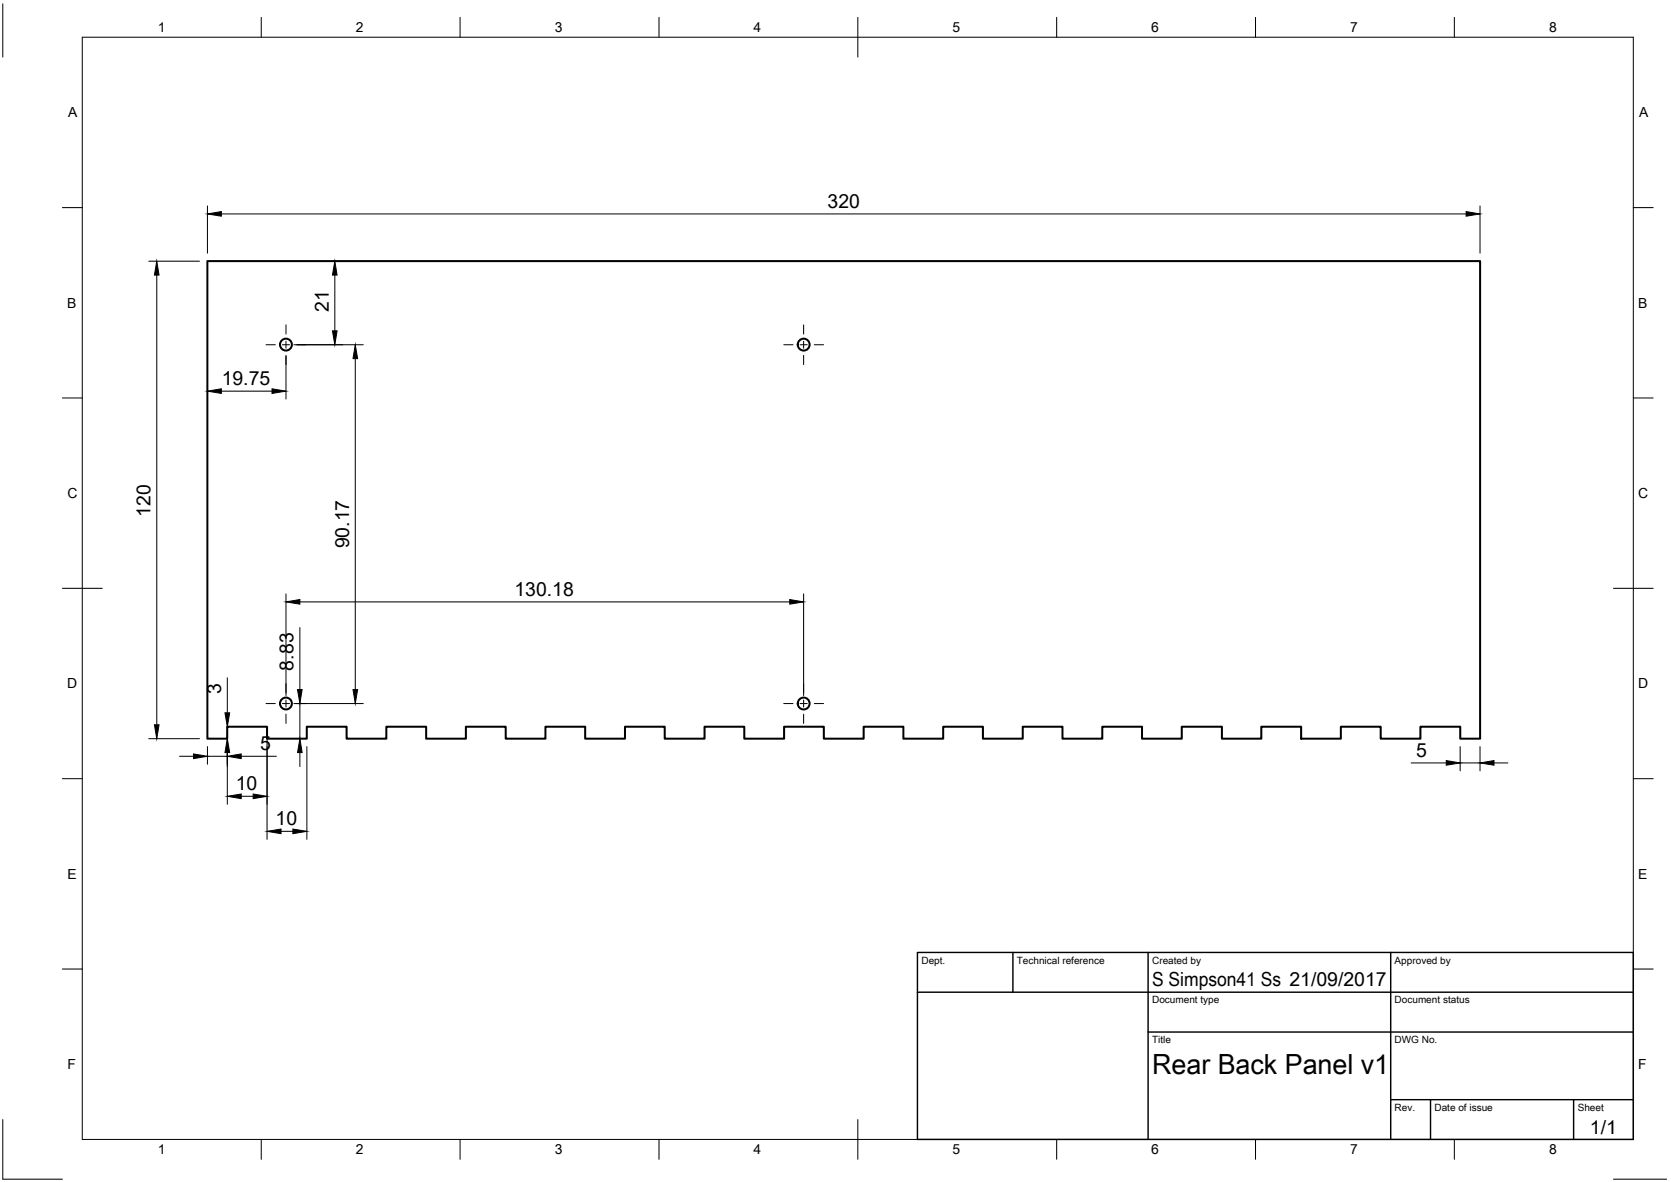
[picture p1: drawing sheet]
<svg xmlns="http://www.w3.org/2000/svg" width="420mm" height="297mm" viewBox="0 0 420 297" stroke-linecap="round" stroke-linejoin="round" font-family="sans-serif">
<!-- layer: Visible -->
<g fill="none" stroke="#000" stroke-width=".51">
<path d="M52.1 65.6h320.1v120h-5v-3h-10v3h-10v-3h-10.1v3h-9.9v-3h-10.1v3h-9.9v-3h-10.1v3h-9.9v-3h-10v3h-10v-3h-10v3h-10.1v-3h-9.9v3h-10.1v-3h-9.9v3h-10.1v-3h-9.9v3h-10.1v-3h-9.9v3h-10.1v-3h-10v3h-10v-3h-10v3h-9.9v-3h-10.1v3h-9.9v-3h-10.1v3h-9.9v-3h-10.1v3h-10v-3h-10v3h-5z"/>
<circle cx="71.9" cy="86.6" r="1.49"/>
<circle cx="202.1" cy="86.6" r="1.49"/>
<circle cx="71.9" cy="176.8" r="1.49"/>
<circle cx="202.1" cy="176.8" r="1.49"/>
</g>
<!-- layer: Border -->
<g fill="none" stroke="#000" stroke-width=".25">
<path d="M.7 1v13.4M20.7 9.4h390v276.9h-390zM65.7 4.4v5M115.7 4.4v5M165.7 4.4v5M215.7 4.4v10M265.7 4.4v5M315.7 4.4v5M365.7 4.4v5M15.7 52.2h5M410.7 52.2h5M15.7 100h5"/>
<path d="M410.7 100h5M15.7 147.8h10M405.7 147.8h10M15.7 195.7h5M410.7 195.7h5M15.7 243.5h5M410.7 243.5h5M.7 281.3v15h15M65.7 286.3v5M115.7 286.3v5M165.7 286.3v5M215.7 281.3v10"/>
<path d="M265.7 286.3v5M315.7 286.3v5M365.7 286.3v5M405.7 296.3h13.4"/>
</g>
<!-- layer: TitleBlock -->
<path d="M230.7 239.4h180v46.9h-180zM254.7 239.4v9.9M288.7 239.4v46.9M349.7 239.4v46.9M230.7 249.3h180M288.7 259.4h122M349.7 276.4h61M359.7 276.4v9.9M395.7 276.4v9.9" fill="none" stroke="#000" stroke-width=".36"/>
<!-- layer: Dimensions -->
<g fill="none" stroke="#000" stroke-width=".25">
<path d="M52.2 51.8v11.8M55.7 53.8h312.9M372.1 51.8v11.8M37.4 65.6h12.8M39.4 69.1v113M84.2 69.1v14M55.7 98.3h12.7M71.9 89.5v10.8M73.9 86.6h17.4M89.3 90.1v83.2M71.9 149.2v25.6M75.4 157.7v15.6"/>
<path d="M75.4 151.3h123.2M202.1 149.2v25.6M57.2 170.3v8.8M73.9 176.8h17.4M75.4 176.8v8.8M37.4 185.6h12.8M45.2 190.1h3.4M52.2 187.6v4.4M52.2 190.1h5M57.2 182.6v19.5M60.6 190.1h8.9M67.1 184.6v26.3"/>
<path d="M75.4 189.1v3.5M77.2 187.6v23.3M354.8 191.7h8.9M367.1 187.6v6.1M367.1 191.7h5M372.1 187.6v6.1M375.7 191.7h3.4M60.6 200.1h3.1M70.7 208.9h2.9"/>
</g>
<g fill="#000" stroke="#000" stroke-width=".25">
<path d="M52.2 53.8l3.5-.6v1.1zM368.6 53.2l3.5 .6-3.5 .5zM39.4 65.6l.6 3.5h-1.2zM84.2 65.6l.6 3.5h-1.2zM52.2 98.3l3.5-.6v1.2zM68.4 97.7l3.5 .6-3.5 .6zM83.6 83.1h1.2l-.6 3.5zM89.3 86.6l.6 3.5h-1.1zM71.9 151.3l3.5-.6v1.1zM198.6 150.7l3.5 .6-3.5 .5zM56.6 179.1h1.1l-.5 3.5zM74.8 173.3h1.2l-.6 3.5z"/>
<path d="M88.8 173.3h1.1l-.6 3.5zM38.8 182.1h1.2l-.6 3.5zM48.6 189.5l3.6 .6-3.6 .5zM57.2 185.6l.5 3.5h-1.1zM57.2 190.1l3.4-.6v1.1zM57.2 200.1l3.4-.6v1.2zM63.7 199.5l3.4 .6-3.4 .6zM75.4 185.6l.6 3.5h-1.2zM363.7 191.1l3.4 .6-3.4 .6zM372.1 191.7l3.6-.6v1.2zM67.1 208.9l3.6-.6v1.2zM73.6 208.3l3.6 .6-3.6 .6z"/>
</g>
<!-- layer: Center Lines -->
<g fill="none" stroke="#000" stroke-width=".25">
<path d="M66.9 86.6h2.3M71 86.6h1.8M71.9 81.6v2.3M71.9 85.7v1.8M71.9 89.3v2.3M74.6 86.6h2.3M197.1 86.6h2.3M201.2 86.6h1.8M202.1 81.6v2.3M202.1 85.7v1.8M202.1 89.3v2.3M204.8 86.6h2.3"/>
<path d="M66.9 176.8h2.3M71 176.8h1.8M71.9 171.8v2.3M71.9 175.9v1.8M71.9 179.5v2.3M74.6 176.8h2.3M197.1 176.8h2.3M201.2 176.8h1.8M202.1 171.8v2.3M202.1 175.9v1.8M202.1 179.5v2.3M204.8 176.8h2.3"/>
</g>
<text font-size="7" x="289.7" y="269.9">Rear Back Panel v1</text>
<g font-size="4.9">
<text x="208.1" y="52.2">320</text>
<text x="82.7" y="78.5" transform="rotate(-90 82.7 78.5)">21</text>
<text x="55.7" y="96.7">19.75</text>
<text x="37.9" y="129.9" transform="rotate(-90 37.9 129.9)">120</text>
<text x="87.8" y="137.8" transform="rotate(-90 87.8 137.8)">90.17</text>
<text x="129.4" y="149.7">130.18</text>
<text x="73.8" y="168.5" transform="rotate(-90 73.8 168.5)">8.83</text>
<text x="55.6" y="174.3" transform="rotate(-90 55.6 174.3)">3</text>
<text x="65.5" y="188.5">5</text>
<text x="356.1" y="190.2">5</text>
<text x="59.3" y="198.6">10</text>
<text x="69.3" y="207.3">10</text>
<text x="289.7" y="247.8">S Simpson41 Ss 21/09/2017</text>
<text x="399.8" y="284.9">1/1</text>
</g>
<g font-size="3.5">
<text x="39.7" y="8.1">1</text>
<text x="89.5" y="8.1">2</text>
<text x="139.5" y="8.1">3</text>
<text x="189.4" y="8.1">4</text>
<text x="239.5" y="8.1">5</text>
<text x="289.4" y="8.1">6</text>
<text x="339.5" y="8.1">7</text>
<text x="389.5" y="8.1">8</text>
<text x="17.1" y="29.5">A</text>
<text x="412.1" y="29.5">A</text>
<text x="16.9" y="77.3">B</text>
<text x="411.9" y="77.3">B</text>
<text x="16.9" y="125.2">C</text>
<text x="411.9" y="125.2">C</text>
<text x="16.9" y="173">D</text>
<text x="411.9" y="173">D</text>
<text x="16.9" y="220.9">E</text>
<text x="411.9" y="220.9">E</text>
<text x="16.9" y="268.7">F</text>
<text x="411.9" y="268.7">F</text>
<text x="39.7" y="290.1">1</text>
<text x="89.5" y="290.1">2</text>
<text x="139.5" y="290.1">3</text>
<text x="189.4" y="290.1">4</text>
<text x="239.5" y="290.1">5</text>
<text x="289.4" y="290.1">6</text>
<text x="339.5" y="290.1">7</text>
<text x="389.5" y="290.1">8</text>
</g>
<g font-size="2.5">
<text x="231.7" y="242.1">Dept.</text>
<text x="255.7" y="242.1">Technical reference</text>
<text x="289.7" y="242.1">Created by</text>
<text x="350.7" y="242.1">Approved by</text>
<text x="289.7" y="252.1">Document type</text>
<text x="350.7" y="252.1">Document status</text>
<text x="289.7" y="262.1">Title</text>
<text x="350.7" y="262.1">DWG No.</text>
<text x="350.7" y="279.1">Rev.</text>
<text x="360.7" y="279.1">Date of issue</text>
<text x="396.7" y="279.1">Sheet</text>
</g>
</svg>
